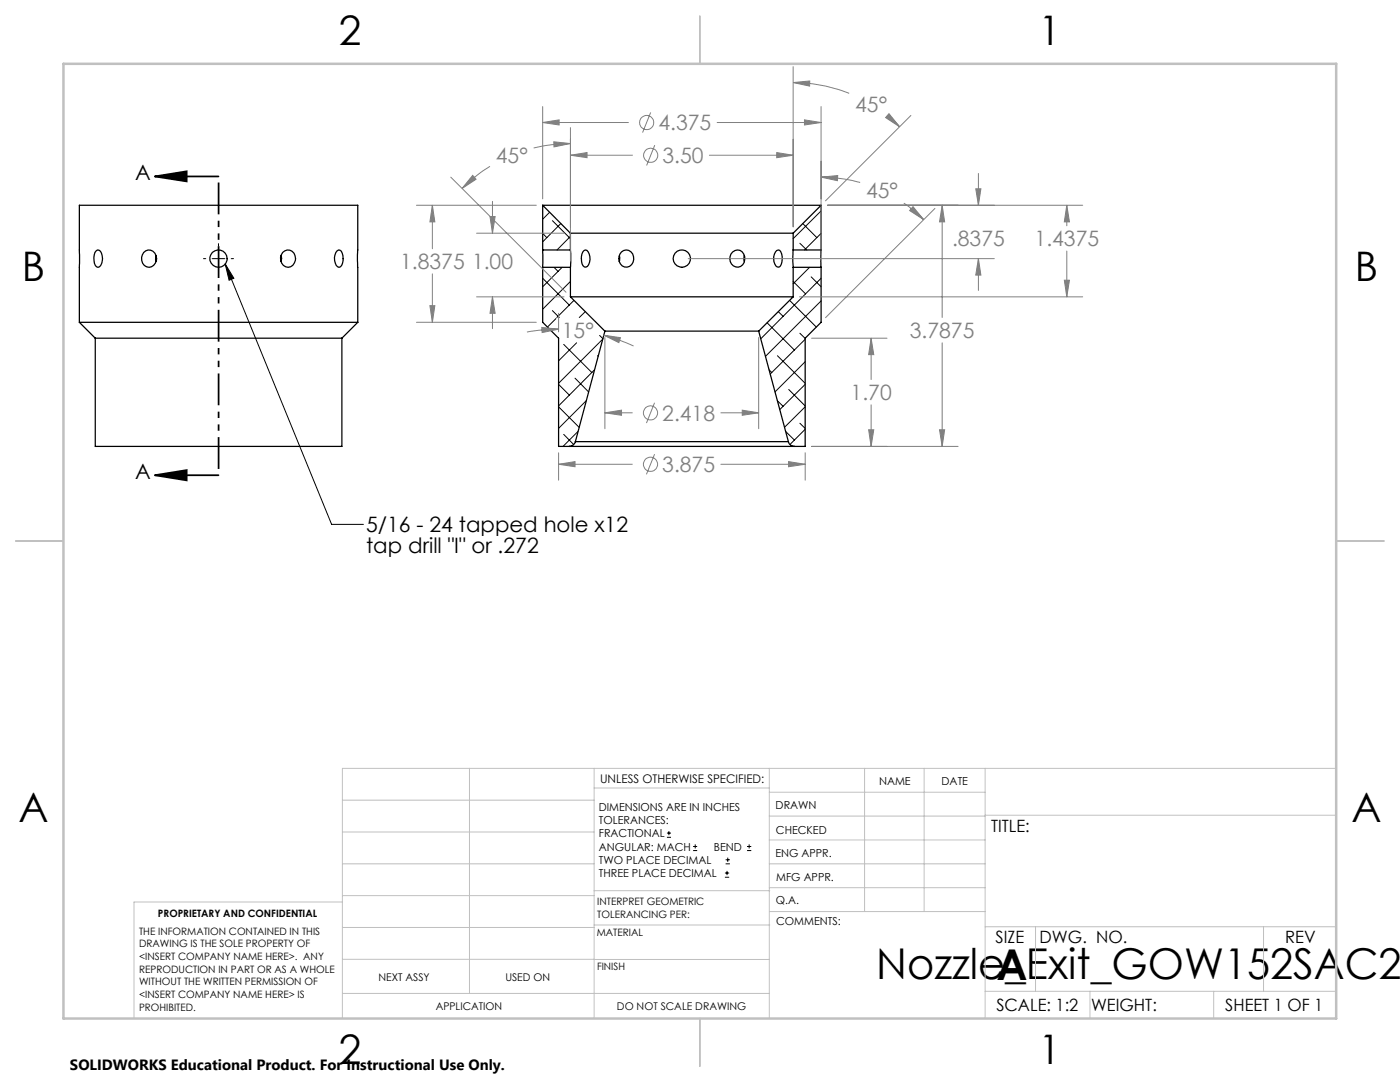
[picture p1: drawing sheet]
<svg xmlns="http://www.w3.org/2000/svg" width="279mm" height="216mm" viewBox="0 0 279 216" stroke-linecap="round" stroke-linejoin="round" font-family="sans-serif">
<g fill="none" stroke="#000" stroke-width=".25">
<path d="M19.2 50.1l.2-.2a1.03 1.03 0 0 1 1 1.1 1.94 1.94 0 0 1-.9 2.3 2.01 2.01 0 0 1-.7-2.4zM28.7 50.4a1.54 1.54 0 0 1 1.9-.2 1.54 1.54 0 0 1 .6 1.8 1.52 1.52 0 0 1-1.8 1.3 1.52 1.52 0 0 1-1.1-1.9zM31.2 51l-.1 1.2M56.1 51l.1 .6-.1 .6M56.4 50.4a1.53 1.53 0 0 1 1.9-.2 1.53 1.53 0 0 1 .6 1.8 1.47 1.47 0 0 1-1.4 1.3 1.47 1.47 0 0 1-1.5-1.3v-.6zM67.3 50.1l.3-.2a.99 .99 0 0 1 .8 1.1 2.04 2.04 0 0 1-.7 2.3 2.14 2.14 0 0 1-.7-2.9zM108.3 49.9v3.4M108.3 41h55.6M108.3 53.3h5.5M108.3 49.9h5.5M108.3 41v8.9M108.3 53.3v11l3.2 3.2v21.6h2.1"/>
<path d="M108.3 41l5.5 5.5M113.8 49.9v3.4M113.8 46.5h44.5M113.8 59.2h44.5M113.8 46.5v3.4M113.8 53.3v5.9M113.8 59.2l6.9 6.9M116.6 50l.2-.1a1.31 1.31 0 0 1 .9 1.3 1.98 1.98 0 0 1-.8 2.1 .99 .99 0 0 1-.8-1.1 2.62 2.62 0 0 1 .5-2.2zM123.6 51v1.2M124 50.3a1.5 1.5 0 0 1 1.8-.2 1.5 1.5 0 0 1 .7 1.7 1.52 1.52 0 0 1-1.8 1.5 1.52 1.52 0 0 1-1.2-2.1zM146.2 50.3a1.47 1.47 0 0 1 1.8-.2 1.47 1.47 0 0 1 .6 1.7 1.52 1.52 0 0 1-1.8 1.5 1.52 1.52 0 0 1-1.1-2.1l.2-.5zM148.6 51l-.2 .6 .2 .6"/>
<path d="M155 50l.3-.1a1.24 1.24 0 0 1 .8 1.3 2.28 2.28 0 0 1-.7 2.1 1.08 1.08 0 0 1-1-1.1 2.4 2.4 0 0 1 .6-2.2zM158.3 49.9v3.4M158.3 46.5v3.4M158.3 53.3v5.9M158.3 53.3h5.6M158.3 49.9h5.6M158.3 59.2l-6.9 6.9M163.9 49.9v3.4M163.9 41v8.9M163.9 53.3v11l-3.2 3.2v21.6h-2.2M163.9 41l-5.6 5.5M15.8 64.3v-23.3h55.6v23.3"/>
<path d="M15.8 64.3h55.6M15.8 64.3l3.2 3.2M19 67.5h49.2M19 67.5v21.6h49.2v-21.6M71.4 64.3l-3.2 3.2M120.7 66.1h30.7M120.7 66.1l-5.9 22M151.4 66.1l5.9 22M113.6 89.1h44.9M114.8 88.1a1.34 1.34 0 0 1-1.2 1M114.8 88.1h42.5M157.3 88.1a1.25 1.25 0 0 0 1.2 1"/>
<circle cx="43.6" cy="51.6" r="1.72"/>
<circle cx="136.1" cy="51.6" r="1.73"/>
</g>
<g fill="none" stroke="#000" stroke-width=".2">
<path d="M40.6 51.6h.5M42.3 51.6h2.6M43.6 48.6v.5M43.6 50.3v2.6M43.6 54.2v.4M44.9 52.7l21.3 51.9h6.3M44.9 52.7l1.8 2.8-1 .4zM46.1 51.6h.5M108.3 46.6l.8 .8M108.3 55.5l5.3 5.4M109.7 42.4l-1.4 1.3M110.2 44l3.6 3.6"/>
<path d="M110.6 53.3l.8 .9M111.9 44.6l-3.6 3.7M112.2 53.3l-3.9 3.9M113.8 47.2l-2.6 2.7M113.8 56.2l-5.5 5.5M114.5 59.9l-3.4 3.5M157.6 59.9l5.3 5.4M158.3 56.2l2.5 2.4M159.6 48.5l1.4 1.4M160.2 44.6l2.8 2.8M161.6 53.3l-3.3 3.3M161.9 55.2l2 2"/>
<path d="M163.9 55.5l-12.1 12.1M163.9 42.1l-5.6 5.5M163.9 46.6l-3.4 3.3M110.2 62l1.4 1.4M110.9 63.6l-1.6 1.7M111.5 76.7l2.1 2.1M112.5 68.7l5.6 5.6M114.8 75.5l2.7 2.7M115.1 68.4l-3.6 3.6M116.8 62.2l-1.2 1.2M117 79.9l-5.5 5.6M118.6 73.8l-7.1 7.2"/>
<path d="M119.2 71l.2 .1M119.6 68.4l-8.1 8.1M119.7 66.9l.6 .7M120.3 67.7l-.6 .6M153.1 64.4l5.4 5.5M153.5 73.8l.5 .5M155.1 79.9l1.2 1.2M155.2 71l5.5 5.5M155.3 62.2l1 .9M157.4 77.7l3.3 3.3M159.6 66.5l1.1 1M160.7 67.7l-7 6.9"/>
<path d="M160.7 72.2l-6 6M160.7 76.7l-5.1 5M163.9 60l-11.1 11.1M111.5 81.2l4.1 4.1M112.5 86.7l2 2M115.4 86.1l-3 3M156.8 86.1l1.7 1.7M159.6 84.5l1.1 1M160.7 81.2l-4.1 4.1M160.7 85.7l-3 3M133.1 167.1h.8M133.1 166.2h.8"/>
<path d="M133.5 165.8v.9M138.3 169.7h.8M138.3 168.9h.8M138.7 168.5v.8M144.7 175h.8M144.7 174.2h.8M144.8 172.4h.9M144.8 171.6h.9M145.1 173.8v.8M145.2 171.1v.9M149.1 169.7h.8M149.1 168.9h.8"/>
<path d="M149.5 168.5v.8"/>
</g>
<g fill="none" stroke="#808080" stroke-width=".2">
<path d="M158.3 16.5l3.3-.3v1zM158.3 16.5a31.1 31.1 0 0 1 11.2 2.1M158.3 13.3v32M90 35.3l23 23M94.3 35l.7 .8-2.8 1.8zM97.8 33.2a30 30 0 0 0-5.6 4.4M108.3 24.4l3.3-.5v1zM108.3 21.3v18.4M108.3 24.4h17.1M110.5 28.3l3.3 .3-3.2 .7zM113.8 31l3.4-.6v1.1zM113.8 28.6a31.3 31.3 0 0 0-7.3 .9"/>
<path d="M113.8 25.5v26.6M113.8 31h12.4M129.9 22.4l-1.7 4.1M130.7 29l-1.7 4M141.6 31h16.7M143.1 24.4h20.8M155 30.4l3.3 .6-3.3 .5zM160.5 23.9l3.4 .5-3.4 .5zM163.9 35.3l3.3-.3-.1 1.1zM163.9 35.3a31.4 31.4 0 0 1 7.8 1.1M163.9 21.3v30.8M177.4 22.7l2.1 2.6-2.8-1.8z"/>
<path d="M177.4 23.4l2.1 1.9M181.8 23l-17.1 17.1M194.7 37.7h1.1l-.5 3.3zM195.3 34.6v6.4M83.1 41h23.9M86.3 41l.5 3.3h-1zM86.3 41v8.6M86.3 54.6v9.7M95.1 46.5h17.5M95.1 59.2h17.5M97.8 43.2h1l-.5 3.3zM98.3 59.2l.5 3.3h-1z"/>
<path d="M98.3 40.2v6.3M98.3 59.2v6.4M137.3 51.6h61.1M159.6 59.2h56.5M165.1 41h51M180.4 40.5l2 1.6 1.9 1.7M182.2 41.2l2.1 2.6-2.8-1.8zM186.6 41.6l-21.9 21.8M188 41l.5 3.3h-1zM188 41v22.4M195.3 51.6l.5 3.3h-1.1zM195.3 51.6v6.4"/>
<path d="M212.4 55.9h1l-.5 3.3zM212.9 41l.5 3.3h-1zM212.9 41v4M212.9 50.1v9.1M83.1 64.3h23.9M85.8 61h1l-.5 3.3zM108.1 65.3l3.4 .4-3.3 .7zM111.5 65.7l-2.4 .1-3.9 .5M111.5 62.5v3.7M120.5 66.9l3.3 .5-.3 1zM120.5 66.9l2.3 .7 3.6 1.4M120.7 67.3v18.2"/>
<path d="M151.4 67.3v18.2M162 67.5h15M173.8 67.5l.6 3.3h-1zM173.8 67.5v8.2M188 68.4v20.7M111.5 92.6l3.3-.5v1zM111.5 90.3v5.5M111.5 92.6h14.7M120.7 82.4l3.3-.6v1.1zM120.7 82.4h5.5M130.6 90.6l-1.6 4.1M130.6 80.4l-1.6 4"/>
<path d="M143.9 92.6h16.8M143.9 82.4h7.5M148.1 81.8l3.3 .6-3.3 .5zM157.4 92.1l3.3 .5-3.3 .5zM160.7 90.3v5.5M162 89.1h29.2M173.4 85.8h1l-.6 3.3zM173.8 80.8v8.3M187.5 85.8h1l-.5 3.3z"/>
<circle cx="129.1" cy="24.5" r="1.4"/>
<circle cx="129.9" cy="31" r="1.41"/>
<circle cx="129.8" cy="82.4" r="1.41"/>
<circle cx="129.8" cy="92.6" r="1.41"/>
</g>
<path d="M30.9 35.2l6.4-1v2zM30.9 35.2h12.7M30.9 94.8l6.4-1v2zM30.9 94.8h12.7" fill="none" stroke="#000" stroke-width=".35"/>
<path d="M43.6 35.2v59.6" fill="none" stroke="#000" stroke-width=".35" stroke-dasharray="6.3 1.3 1.3 1.3 1.3 1.3" stroke-dashoffset="-1.2" stroke-linecap="butt"/>
<g fill="none" stroke="#c0c0c0" stroke-width=".2">
<path d="M68.3 159.7h50.3M93.7 153.3v44.9M118.6 153.3v49.9M118.6 157.2h34.9M153.5 153.3v49.9M153.5 158.1h43.1M172.5 153.3v28.6M184.4 153.3v28.6M196.6 153.3v49.9M266.7 153.3h-198.4v49.9M68.3 178.7h50.3M68.3 172.4h50.3"/>
<path d="M68.3 166h50.3M68.3 180h-41.6v23.2M118.6 177.7h35M153.5 167.6h43.1M153.5 162.8h43.1M153.5 172.4h43.1M153.5 177.1h43.1M196.6 162.7h70.1M68.3 198.2h85.2M68.3 191.4l85.2 .1M68.3 185.1h50.3M118.6 184.6h35"/>
<path d="M153.6 181.9h43M196.6 197.8h70.1M196.6 184.9h70.1M206.7 184.9v12.9M217.5 197.8v5.4M242.2 197.8v5.4M252.2 184.9v12.9"/>
</g>
<path d="M139.7 3.2v9.5M3.1 107.9h9.6M266.7 107.9h9.5M139.7 203.2v9.6" fill="none" stroke="#c0c0c0" stroke-width=".25"/>
<path d="M12.7 12.7h254v190.5h-254z" fill="none" stroke="#c0c0c0" stroke-width=".5"/>
<g fill="#000">
<path d="M44.9 52.7l1.8 2.8-1 .4z"/>
<path d="M30.9 35.2l6.4-1v2zM30.9 94.8l6.4-1v2z"/>
</g>
<path d="M188 41l.5 3.3h-1zM187.5 85.8h1l-.5 3.3zM111.5 92.6l3.3-.5v1zM157.4 92.1l3.3 .5-3.3 .5zM108.3 24.4l3.3-.5v1zM160.5 23.9l3.4 .5-3.4 .5zM155 30.4l3.3 .6-3.3 .5zM113.8 31l3.4-.6v1.1zM177.4 22.7l2.1 2.6-2.8-1.8zM158.3 16.5l3.3-.3v1zM97.8 43.2h1l-.5 3.3zM98.3 59.2l.5 3.3h-1zM120.5 66.9l3.3 .5-.3 1zM108.1 65.3l3.4 .4-3.3 .7zM173.8 67.5l.6 3.3h-1zM173.4 85.8h1l-.6 3.3zM182.2 41.2l2.1 2.6-2.8-1.8zM163.9 35.3l3.3-.3-.1 1.1zM86.3 41l.5 3.3h-1zM85.8 61h1l-.5 3.3zM110.5 28.3l3.3 .3-3.2 .7zM94.3 35l.7 .8-2.8 1.8zM120.7 82.4l3.3-.6v1.1zM148.1 81.8l3.3 .6-3.3 .5zM195.3 51.6l.5 3.3h-1.1zM194.7 37.7h1.1l-.5 3.3zM212.4 55.9h1l-.5 3.3zM212.9 41l.5 3.3h-1z" fill="#808080"/>
<g font-size="8.5">
<text x="174.9" y="195.4">Nozzle_Exit_GOW152SAC24</text>
<text x="198.9" y="195.5">A</text>
</g>
<g font-size="8.1">
<text x="67.6" y="8.9">2</text>
<text x="207.3" y="8.9">1</text>
<text x="4.4" y="56.2">B</text>
<text x="270.4" y="56.2">B</text>
<text x="3.7" y="164.1">A</text>
<text x="269.7" y="164.1">A</text>
<text x="67.6" y="212.4">2</text>
<text x="207.3" y="212.4">1</text>
</g>
<g font-size="4.2" fill="#808080">
<text x="170.7" y="22.4">45°</text>
<text x="131.4" y="26">4.375</text>
<text x="99" y="32.5">45°</text>
<text x="132.2" y="32.5">3.50</text>
<text x="172.8" y="39.6">45°</text>
<text x="79.9" y="53.7">1.8375 1.00</text>
<text x="190" y="49.1">.8375</text>
<text x="206.5" y="49.1">1.4375</text>
<text x="112.1" y="67.5">15°</text>
<text x="181.6" y="67.5">3.7875</text>
<text x="132.2" y="83.9">2.418</text>
<text x="169.8" y="79.9">1.70</text>
<text x="132.2" y="94.2">3.875</text>
</g>
<g font-size="4.2">
<text x="27" y="36">A</text>
<text x="27" y="95.6">A</text>
<text x="73.1" y="106.2">5/16 - 24 tapped hole x12</text>
<text x="73.1" y="110.4">tap drill &quot;I&quot; or .272</text>
</g>
<g font-size="3.4">
<text x="197.8" y="166">TITLE:</text>
<text x="198.7" y="188.1">SIZE</text>
<text x="207.5" y="188.1">DWG. NO.</text>
<text x="256.5" y="188.2">REV</text>
<text x="198.8" y="201.7">SCALE: 1:2</text>
<text x="217.7" y="201.8">WEIGHT:</text>
<text x="244.5" y="201.7">SHEET 1 OF 1</text>
</g>
<text font-size="3" x="14" y="213.5">SOLIDWORKS Educational Product. For Instructional Use Only.</text>
<text font-size="2.4" x="119.8" y="156.2">UNLESS OTHERWISE SPECIFIED:</text>
<g font-size="2.2">
<text x="119.5" y="161.8">DIMENSIONS ARE IN INCHES</text>
<text x="154.8" y="161.4">DRAWN</text>
<text x="175.4" y="156.6">NAME</text>
<text x="187.9" y="156.7">DATE</text>
<text x="119.5" y="164.4">TOLERANCES:</text>
<text x="119.5" y="167.1">FRACTIONAL</text>
<text x="154.9" y="166.3">CHECKED</text>
<text x="119.5" y="169.7">ANGULAR: MACH</text>
<text x="119.5" y="172.4">TWO PLACE DECIMAL</text>
<text x="142.5" y="169.7">BEND</text>
<text x="154.8" y="171">ENG APPR.</text>
<text x="119.5" y="175">THREE PLACE DECIMAL</text>
<text x="154.9" y="175.7">MFG APPR.</text>
<text x="154.9" y="180.4">Q.A.</text>
<text x="154.9" y="184.6">COMMENTS:</text>
</g>
<g font-size="2.1">
<text x="75.5" y="195.7">NEXT ASSY</text>
<text x="100.9" y="195.7">USED ON</text>
<text x="86.9" y="201.5">APPLICATION</text>
<text x="123.1" y="201.6">DO NOT SCALE DRAWING</text>
</g>
<g font-size="2">
<text x="31.5" y="182.9">PROPRIETARY AND CONFIDENTIAL</text>
<text x="119.2" y="180.6">INTERPRET GEOMETRIC</text>
<text x="119.2" y="183.1">TOLERANCING PER:</text>
<text x="27.8" y="186.5">THE INFORMATION CONTAINED IN THIS</text>
<text x="27.8" y="189">DRAWING IS THE SOLE PROPERTY OF</text>
<text x="27.8" y="191.6">&lt;INSERT COMPANY NAME HERE&gt;. ANY</text>
<text x="119.1" y="186.7">MATERIAL</text>
<text x="27.8" y="194.1">REPRODUCTION IN PART OR AS A WHOLE</text>
<text x="27.8" y="196.6">WITHOUT THE WRITTEN PERMISSION OF</text>
<text x="119.1" y="193.5">FINISH</text>
<text x="27.8" y="199.1">&lt;INSERT COMPANY NAME HERE&gt; IS</text>
<text x="27.8" y="201.7">PROHIBITED.</text>
</g>
</svg>
